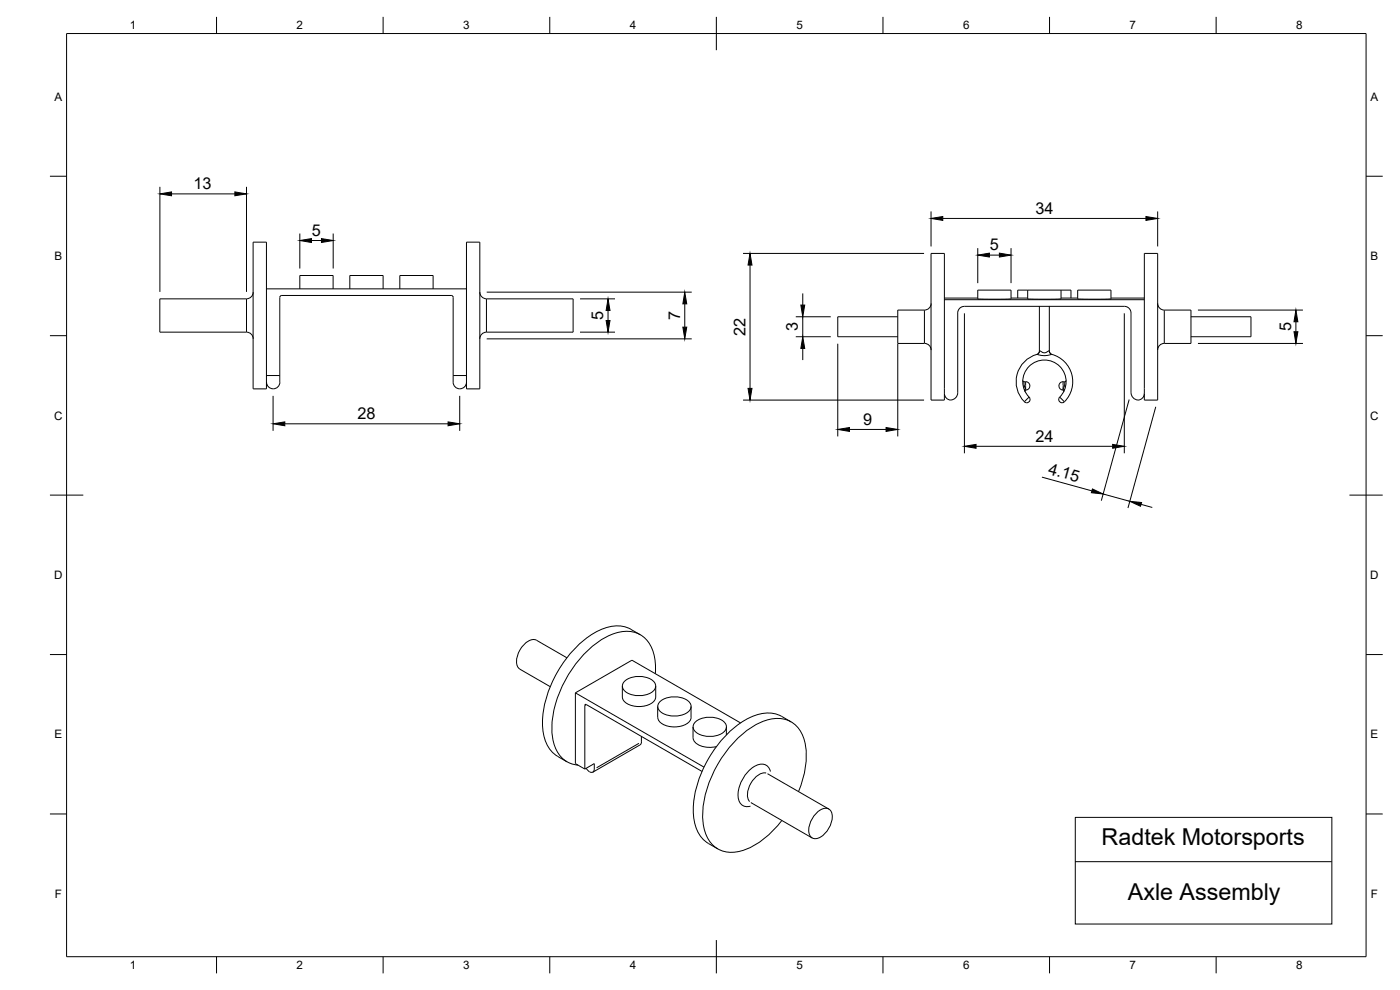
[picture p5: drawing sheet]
<svg xmlns="http://www.w3.org/2000/svg" width="420mm" height="297mm" viewBox="0 0 420 297" stroke-linecap="round" stroke-linejoin="round" font-family="sans-serif">
<!-- layer: Visible -->
<g fill="none" stroke="#000" stroke-width=".3">
<path d="M76 72.7h4v44h-4zM140 72.7h4v44h-4zM279.4 76h4v44h-4zM343.4 76h4v44h-4zM76 87.6a2.04 2.04 0 0 1-2 2.1h-26v10h26a2 2 0 0 1 2 2M80 86.7h60M84.6 88.7h50.8M84.6 88.6l-.4 .2-.2 .5v25.4M90 86.7v-4h10v4M105 86.7v-4h10v4M120 86.7v-4h10v4M135.4 88.6l.4 .2 .2 .5v25.4"/>
<path d="M144 87.6a2.04 2.04 0 0 0 2 2.1h26v10h-26a2 2 0 0 0-2 2M269.4 95h-18v6h18M279.4 91a2 2 0 0 1-2 2h-8v10h8a1.96 1.96 0 0 1 2 2M283.4 89.9h60M283.4 89.4h10M293.4 87h10v2.7h-9.9zM303.4 89.4h5M308.4 87v2.7l3.5 .1 6.5-.1v-2.7M308.4 87h10M308.4 87h-3v2.4M311.9 91.9v13.8a1.64 1.64 0 0 1-1.5 .9 8.5 8.5 0 0 0-3 13.9M314.9 91.9v13.5"/>
<path d="M318.4 87h3v2.4M318.4 89.4h5M323.4 87h10v2.7h-9.9zM333.4 89.4h10M347.4 91a2 2 0 0 0 2 2h8v10h-8a1.96 1.96 0 0 0-2 2M357.4 95h18v6h-18M80 112.7h4M80 114.7a2 2 0 0 0 2 2 2 2 0 0 0 2-2M136 114.7a1.98 1.98 0 0 0 2 2M136 112.7h4M138 116.7h.1M140 114.7a1.98 1.98 0 0 1-2 2"/>
<path d="M287.4 117.8a2 2 0 0 1-1.8 2.2 2 2 0 0 1-2.2-1.9M287.4 117.8v-23.9a2 2 0 0 1 2-2h48a2.02 2.02 0 0 1 2 2v23.9M306.9 114.1l.3 .4h.6M307.8 114.5a1.28 1.28 0 0 1 1.3 1.3 1.28 1.28 0 0 1-1.3 1.3l-.1 .5M314.9 105.4l.1 .3a1.64 1.64 0 0 0 1.5 .9 8.4 8.4 0 0 1 2.5 14.2 1.01 1.01 0 0 1-1.1-.5 1.01 1.01 0 0 1 .1-1.2 6.5 6.5 0 0 0-.1-9.3 6.5 6.5 0 0 0-9.3 .3 6.5 6.5 0 0 0 .4 9.3 1.01 1.01 0 0 1-.3 1.3 1.01 1.01 0 0 1-1.3-.1M319.1 114.5a1.28 1.28 0 0 0-1.3 1.3 1.28 1.28 0 0 0 1.3 1.3l.1 .5M319.9 114.1l-.2 .4h-.7M339.4 117.8a1.99 1.99 0 0 0 1.9 2.2 1.99 1.99 0 0 0 2.1-1.9M161 192.1l9.1 5.3M161.1 192.1a3.4 3.4 0 0 0-3.9 1.3 6.7 6.7 0 0 0-1.9 6.5l.7 .9 9.1 5.2M192.2 190.5a11 11 0 0 0-7.7-2.7 21.6 21.6 0 0 0-13.6 8.6 33.5 33.5 0 0 0-8.1 21.3 10.6 10.6 0 0 0 4.6 9.2M172.7 207.9l17-9.8 32.5 18.8"/>
<path d="M172.7 207.9l38.6 22.3M172.7 207.9v21.2l2.8 1.6M175.5 211.7v19M176 211.4l34.7 20.1M176 211.4h-.4l-.1 .2M186.8 205.9v3.2a3.4 3.4 0 0 0 3 2.7 6.7 6.7 0 0 0 6.6-1.6l.4-1.1v-3.2M187.6 204.3a7.1 7.1 0 0 1 8.8 .5 2.1 2.1 0 0 1-1.1 3.1 7.2 7.2 0 0 1-8.2-1 1.89 1.89 0 0 1 .5-2.6zM196.7 202.1a12.8 12.8 0 0 0-3.4-10.8 9.2 9.2 0 0 0-9.9-.9 32.3 32.3 0 0 0-16.2 19.2 20.7 20.7 0 0 0-.2 15.5 7.8 7.8 0 0 0 6.5 4.5M197.4 212v3.2a3.4 3.4 0 0 0 3.1 2.7 6.7 6.7 0 0 0 6.5-1.6l.4-1.1v-3.2M198.2 210.4a7.1 7.1 0 0 1 8.8 .5 2.1 2.1 0 0 1-1.1 3.1 7.2 7.2 0 0 1-8.1-1 1.89 1.89 0 0 1 .4-2.6zM208 218.1v3.3a3.7 3.7 0 0 0 3.6 2.7l2.1 .1 1.3-.2M208.8 216.5a7.1 7.1 0 0 1 8.9 .5 2.1 2.1 0 0 1-1.1 3.1 7.2 7.2 0 0 1-8.2-.9 1.89 1.89 0 0 1 .4-2.7z"/>
<path d="M218 218.1v2.4M237.4 216.6a11 11 0 0 0-7.6-2.6 21.6 21.6 0 0 0-13.7 8.6 33.5 33.5 0 0 0-8 21.2 11.1 11.1 0 0 0 7.3 10.9M167.3 226.9l2.9 1.7M175.5 230.7l2.9-1.6-.1 1.7a.87 .87 0 0 1-.4 .9 .87 .87 0 0 1-1-.1M175.9 230.5l1 1M176.9 231.6h.1M192.5 220.9v2l-.4 .6-14.2 8.2M230.3 232.1l18.4 10.6M239.7 237.5a23.2 23.2 0 0 0 1.3-16.5 8.3 8.3 0 0 0-11.3-4.8 29.6 29.6 0 0 0-15.3 14.9 26.3 26.3 0 0 0-2.8 18.5 8.3 8.3 0 0 0 10.8 5.7 24.2 24.2 0 0 0 12.3-9.1M225.3 240.8l18.4 10.6M245 244a3 3 0 0 1 4.2-.9 5.6 5.6 0 0 1-1.2 6.5l-.5 .6a3 3 0 0 1-4.2 .9 5.6 5.6 0 0 1 1.2-6.5z"/>
</g>
<!-- layer: Visible Narrow -->
<g fill="none" stroke="#000" stroke-width=".3">
<path d="M74 89.7v9.9M146 89.7v9.9M277.4 93.1v9.9M312 91.9l-.1 .1M314.9 91.9v.1M349.4 93.1v9.9M307.3 114.5l.1 1.3M307.4 115.8l-.3 .1M307.4 115.8l.6 1.2M307.4 115.8h.4M307.8 116.7l-.3 .4M307.8 114.5v1.2"/>
<path d="M307.8 115.9v.8M308.8 119.2l-1.4 1.4M311.2 106.3l2 .4 2.4-.4M311.9 105.3h.3a2.35 2.35 0 0 0 2.7 0M311.9 105.3v.1M312 105.4l-.2 .5-.5 .4M314.9 105.4l.2 .5 .5 .4M314.9 105.3v.1M318 119.2l1.4 1.4M319 114.5v1.2M319 115.9v.8M319.1 115.8h.3"/>
<path d="M319.1 116.7l.3 .4M319.4 115.8l-.5 1.2M319.5 115.8l.3 .1M319.6 114.5l-.2 1.3M175.9 211.4l-.4 .3M191.8 223l-12.8 7.4M229.9 231.9a4.9 4.9 0 0 0-4.6 3.1 4.9 4.9 0 0 0-.3 5.5M231.2 231.5a2.8 2.8 0 0 0-4.4-1.8 10.4 10.4 0 0 0-5.2 10.1 2.67 2.67 0 0 0 3.6 2.1"/>
</g>
<!-- layer: Border -->
<g fill="none" stroke="#000" stroke-width=".3">
<path d="M20 10.1h390v276.9h-390zM65 5.1v5M115 5.1v5M165 5.1v5M215 5.1v10M265 5.1v5M315 5.1v5M365 5.1v5M15 52.9h5M410 52.9h5M15 100.7h5M410 100.7h5"/>
<path d="M15 148.6h10M405 148.6h10M15 196.4h5M410 196.4h5M15 244.2h5M410 244.2h5M65 287v5M115 287v5M165 287v5M215 282.1v9.9M265 287v5M315 287v5"/>
<path d="M365 287v5"/>
</g>
<!-- layer: FD_Dimensions -->
<g fill="none" stroke="#000" stroke-width=".3">
<path d="M48 56.1v31.5M51.5 58.2h19M74 56.1v31.5M90 70.1v10.5M93.5 72.2h3M100 70.1v10.5M223 76h54.3M225.1 79.5v37M279.4 63.4v10.5M282.9 65.5h61M293.4 74.5v10.4M296.9 76.5h3"/>
<path d="M303.4 74.5v10.4M347.4 63.4v10.5M146.1 87.7h61.5M174.1 89.7h10.5M174.1 99.7h10.5M182.5 93.2v3M205.5 91.2v7M238.8 95h10.5M240.9 88v3.5M240.9 95v6M289.4 94v42M337.4 94v42"/>
<path d="M359.5 93h31.5M388.9 96.5v3M82 118.8v10.5M138 118.8v10.5M146.1 101.7h61.5M238.8 101h10.5M240.9 104.5v3.5M251.4 103.1v27.8M269.4 103.1v27.8M338.9 119.9l-8.4 30.3M359.5 103h31.5M85.5 127.2h49"/>
<path d="M223 120h54.3M254.9 128.8h11M292.9 133.9h41M346.9 122.1l-8.4 30.3M312.7 143.2l15 4.1M331.1 148.2l8 2.2M342.5 151.3l3.3 1"/>
</g>
<g fill="#000" stroke="#000" stroke-width=".3">
<path d="M48 58.2l3.5-.6v1.1zM70.5 57.6l3.5 .6-3.5 .5zM90 72.2l3.5-.6v1.2zM96.5 71.6l3.5 .6-3.5 .6zM225.1 76l.6 3.5h-1.2zM279.4 65.5l3.5-.5v1.1zM293.4 76.5l3.5-.5v1.1zM299.9 76l3.5 .5-3.5 .6zM343.9 65l3.5 .5-3.5 .6zM182.5 89.7l.6 3.5h-1.2zM181.9 96.2h1.2l-.6 3.5zM205.5 87.7l.6 3.5h-1.2z"/>
<path d="M204.9 98.2h1.2l-.6 3.5zM240.3 91.5h1.2l-.6 3.5zM388.9 93l.6 3.5h-1.2zM388.3 99.5h1.2l-.6 3.5zM224.5 116.5h1.2l-.6 3.5zM240.9 101l.6 3.5h-1.2zM82 127.2l3.5-.6v1.1zM134.5 126.6l3.5 .6-3.5 .5zM251.4 128.8l3.5-.5v1.1zM265.9 128.3l3.5 .5-3.5 .6zM289.4 133.9l3.5-.6v1.2zM333.9 133.3l3.5 .6-3.5 .6z"/>
<path d="M327.9 146.7l3.2 1.5-3.6-.4zM339.1 150.4l3.5 .4-.3 1.1z"/>
</g>
<!-- layer: Sketch9 -->
<path d="M322.7 258.5h77M322.7 245.2h77v32h-77z" fill="none" stroke="#000" stroke-width=".3"/>
<g font-size="7">
<text x="330.6" y="253.6">Radtek Motorsports</text>
<text x="338.5" y="269.9">Axle Assembly</text>
</g>
<g font-size="4.9">
<text x="58.1" y="56.7">13</text>
<text x="310.7" y="64.1">34</text>
<text x="93.6" y="70.7">5</text>
<text x="297.1" y="75.1">5</text>
<text x="181" y="96" transform="rotate(-90 181 96)">5</text>
<text x="204.1" y="96" transform="rotate(-90 204.1 96)">7</text>
<text x="223.7" y="100.7" transform="rotate(-90 223.7 100.7)">22</text>
<text x="239.5" y="99.4" transform="rotate(-90 239.5 99.4)">3</text>
<text x="387.5" y="99.4" transform="rotate(-90 387.5 99.4)">5</text>
<text x="107.3" y="125.7">28</text>
<text x="259.1" y="127.4">9</text>
<text x="310.7" y="132.5">24</text>
<text x="314.4" y="142.1" transform="rotate(15 314.4 142.1)">4.15</text>
</g>
<g font-size="3.5">
<text x="39" y="8.8">1</text>
<text x="89" y="8.8">2</text>
<text x="139" y="8.8">3</text>
<text x="189" y="8.8">4</text>
<text x="239" y="8.8">5</text>
<text x="289" y="8.8">6</text>
<text x="339" y="8.8">7</text>
<text x="389" y="8.8">8</text>
<text x="16.3" y="30.2">A</text>
<text x="411.3" y="30.2">A</text>
<text x="16.3" y="78">B</text>
<text x="411.3" y="78">B</text>
<text x="16.2" y="125.9">C</text>
<text x="411.2" y="125.9">C</text>
<text x="16.2" y="173.7">D</text>
<text x="411.2" y="173.7">D</text>
<text x="16.3" y="221.6">E</text>
<text x="411.3" y="221.6">E</text>
<text x="16.4" y="269.4">F</text>
<text x="411.4" y="269.4">F</text>
<text x="39" y="290.8">1</text>
<text x="89" y="290.8">2</text>
<text x="139" y="290.8">3</text>
<text x="189" y="290.8">4</text>
<text x="239" y="290.8">5</text>
<text x="289" y="290.8">6</text>
<text x="339" y="290.8">7</text>
<text x="389" y="290.8">8</text>
</g>
</svg>
